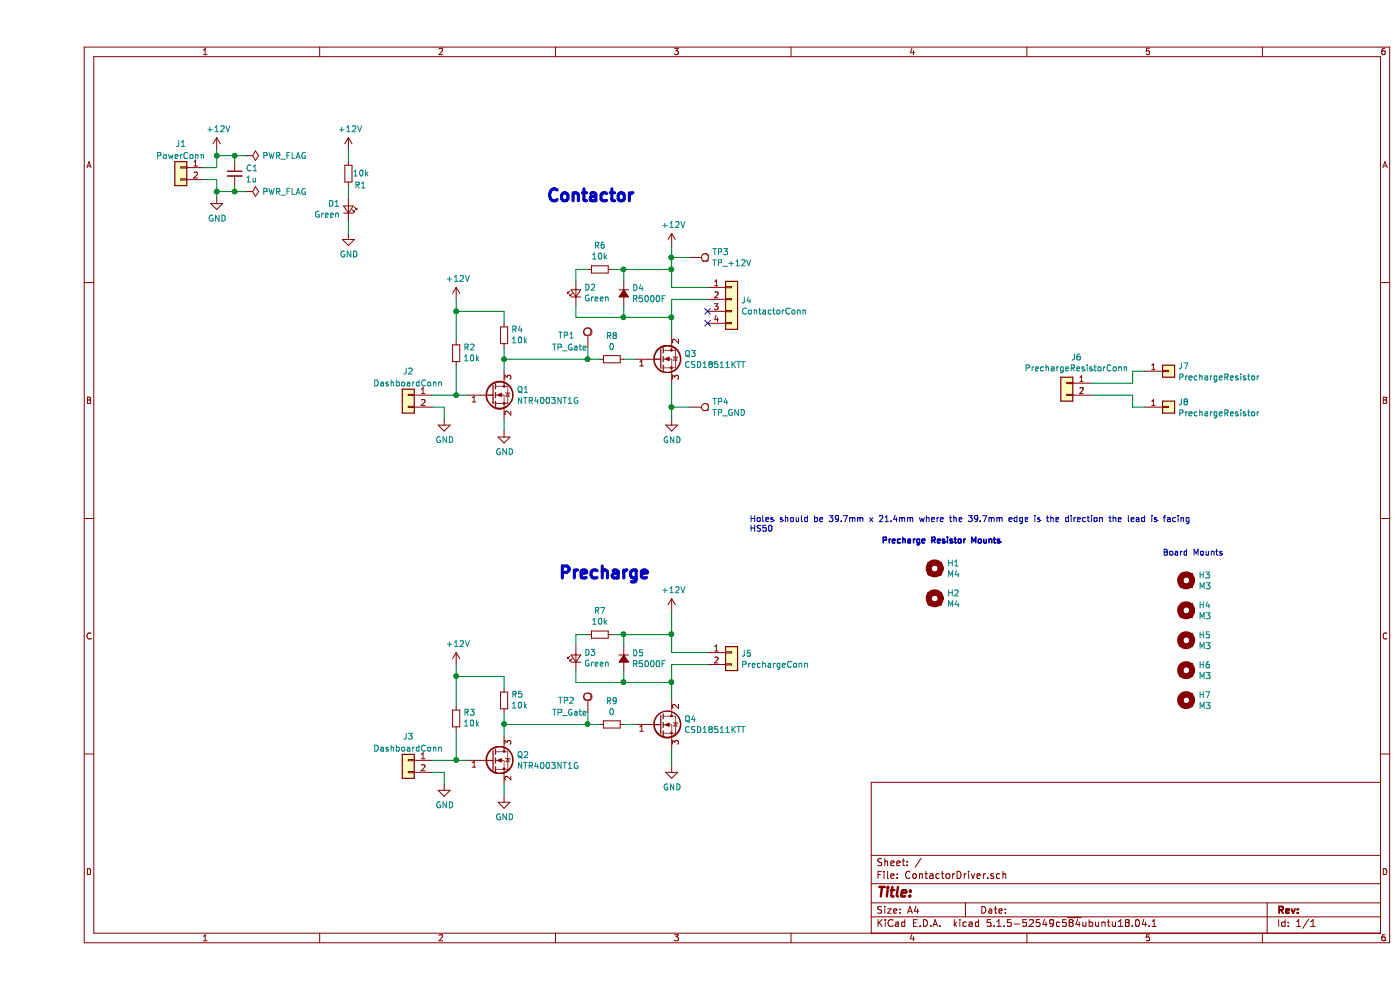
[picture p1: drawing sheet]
EESchema Schematic File Version 4
EELAYER 30 0
EELAYER END
$Descr A4 11693 8268
encoding utf-8
Sheet 1 1
Title ""
Date ""
Rev ""
Comp ""
Comment1 ""
Comment2 ""
Comment3 ""
Comment4 ""
$EndDescr
$Comp
L Connector_Generic:Conn_01x02 J2
U 1 1
P 3100 3300
F 0 "J2" H 3100 3500 50  0000 C CNN
F 1 "DashboardConn" H 3100 3400 50  0000 C CNN
F 2 "Connector_Molex:Molex_Micro-Fit_3.0_43650-0200_1x02_P3.00mm_Horizontal" H 3100 3300 50  0001 C CNN
F 3 "~" H 3100 3300 50  0001 C CNN
	1    3100 3300
	-1   0    0    -1  
$EndComp
$Comp
L Connector_Generic:Conn_01x02 J1
U 1 1
P 1200 1400
F 0 "J1" H 1200 1600 50  0000 C CNN
F 1 "PowerConn" H 1200 1500 50  0000 C CNN
F 2 "Connector_Molex:Molex_Micro-Fit_3.0_43650-0200_1x02_P3.00mm_Horizontal" H 1200 1400 50  0001 C CNN
F 3 "~" H 1200 1400 50  0001 C CNN
	1    1200 1400
	-1   0    0    -1  
$EndComp
$Comp
L power:+12V #PWR01
U 1 1
P 1500 1250
F 0 "#PWR01" H 1500 1100 50  0001 C CNN
F 1 "+12V" H 1515 1423 50  0000 C CNN
F 2 "" H 1500 1250 50  0001 C CNN
F 3 "" H 1500 1250 50  0001 C CNN
	1    1500 1250
	1    0    0    -1  
$EndComp
$Comp
L power:GND #PWR02
U 1 1
P 1500 1650
F 0 "#PWR02" H 1500 1400 50  0001 C CNN
F 1 "GND" H 1505 1477 50  0000 C CNN
F 2 "" H 1500 1650 50  0001 C CNN
F 3 "" H 1500 1650 50  0001 C CNN
	1    1500 1650
	1    0    0    -1  
$EndComp
Wire Wire Line
	1500 1650 1500 1600
Wire Wire Line
	1500 1500 1400 1500
Wire Wire Line
	1500 1250 1500 1300
Wire Wire Line
	1500 1400 1400 1400
$Comp
L power:GND #PWR05
U 1 1
P 3400 3500
F 0 "#PWR05" H 3400 3250 50  0001 C CNN
F 1 "GND" H 3405 3327 50  0000 C CNN
F 2 "" H 3400 3500 50  0001 C CNN
F 3 "" H 3400 3500 50  0001 C CNN
	1    3400 3500
	1    0    0    -1  
$EndComp
Wire Wire Line
	3400 3500 3400 3400
Wire Wire Line
	3400 3400 3300 3400
$Comp
L Device:R_Small R8
U 1 1
P 4800 3000
F 0 "R8" V 4604 3000 50  0000 C CNN
F 1 "0" V 4695 3000 50  0000 C CNN
F 2 "Resistor_SMD:R_0805_2012Metric_Pad1.15x1.40mm_HandSolder" H 4800 3000 50  0001 C CNN
F 3 "~" H 4800 3000 50  0001 C CNN
	1    4800 3000
	0    1    1    0   
$EndComp
Wire Wire Line
	4600 3000 4700 3000
$Comp
L power:GND #PWR012
U 1 1
P 5300 3500
F 0 "#PWR012" H 5300 3250 50  0001 C CNN
F 1 "GND" H 5305 3327 50  0000 C CNN
F 2 "" H 5300 3500 50  0001 C CNN
F 3 "" H 5300 3500 50  0001 C CNN
	1    5300 3500
	1    0    0    -1  
$EndComp
$Comp
L Device:Q_NMOS_GDS Q3
U 1 1
P 5200 3000
F 0 "Q3" H 5404 3046 50  0000 L CNN
F 1 "CSD18511KTT" H 5404 2955 50  0000 L CNN
F 2 "Package_TO_SOT_SMD:TO-263-3_TabPin2" H 5400 3100 50  0001 C CNN
F 3 "~" H 5200 3000 50  0001 C CNN
F 4 "CSD18511KTT" H 5200 3000 50  0001 C CNN "P/N"
F 5 "40V" H 5200 3000 50  0001 C CNN "Vds"
F 6 "194A" H 5200 3000 50  0001 C CNN "Id"
	1    5200 3000
	1    0    0    -1  
$EndComp
Wire Wire Line
	5000 3000 4900 3000
Wire Wire Line
	5300 3500 5300 3400
Connection ~ 5300 3400
Wire Wire Line
	5300 3400 5300 3200
$Comp
L Connector_Generic:Conn_01x04 J4
U 1 1
P 5800 2500
F 0 "J4" H 5880 2492 50  0000 L CNN
F 1 "ContactorConn" H 5880 2401 50  0000 L CNN
F 2 "Connector_Molex:Molex_Micro-Fit_3.0_43650-0415_1x04_P3.00mm_Vertical" H 5800 2500 50  0001 C CNN
F 3 "~" H 5800 2500 50  0001 C CNN
	1    5800 2500
	1    0    0    -1  
$EndComp
NoConn ~ 5600 2600
NoConn ~ 5600 2700
$Comp
L power:+12V #PWR011
U 1 1
P 5300 2050
F 0 "#PWR011" H 5300 1900 50  0001 C CNN
F 1 "+12V" H 5315 2223 50  0000 C CNN
F 2 "" H 5300 2050 50  0001 C CNN
F 3 "" H 5300 2050 50  0001 C CNN
	1    5300 2050
	1    0    0    -1  
$EndComp
$Comp
L Device:D_Small_ALT D4
U 1 1
P 4900 2450
F 0 "D4" V 4854 2518 50  0000 L CNN
F 1 "R5000F" V 4945 2518 50  0000 L CNN
F 2 "Diode_THT:D_DO-15_P10.16mm_Horizontal" V 4900 2450 50  0001 C CNN
F 3 "~" V 4900 2450 50  0001 C CNN
F 4 "R5000F" V 4900 2450 50  0001 C CNN "P/N"
F 5 "30A" V 4900 2450 50  0001 C CNN "Max Surge I"
	1    4900 2450
	0    1    1    0   
$EndComp
Wire Wire Line
	4900 2550 4900 2650
Wire Wire Line
	4900 2650 5300 2650
Wire Wire Line
	4900 2350 4900 2250
Wire Wire Line
	4900 2250 5300 2250
$Comp
L Device:C_Small C1
U 1 1
P 1650 1450
F 0 "C1" H 1742 1496 50  0000 L CNN
F 1 "1u" H 1742 1405 50  0000 L CNN
F 2 "Capacitor_SMD:C_0805_2012Metric_Pad1.15x1.40mm_HandSolder" H 1650 1450 50  0001 C CNN
F 3 "~" H 1650 1450 50  0001 C CNN
	1    1650 1450
	1    0    0    -1  
$EndComp
Wire Wire Line
	1500 1600 1650 1600
Wire Wire Line
	1650 1600 1650 1550
Connection ~ 1500 1600
Wire Wire Line
	1500 1600 1500 1500
Wire Wire Line
	1500 1300 1650 1300
Wire Wire Line
	1650 1300 1650 1350
Connection ~ 1500 1300
Wire Wire Line
	1500 1300 1500 1400
Wire Wire Line
	5600 2400 5300 2400
Wire Wire Line
	5300 2400 5300 2250
Connection ~ 5300 2250
Wire Wire Line
	5300 2800 5300 2650
Wire Wire Line
	5300 2650 5300 2500
Wire Wire Line
	5300 2500 5600 2500
Connection ~ 5300 2650
$Comp
L Mechanical:MountingHole H3
U 1 1
P 9600 4850
F 0 "H3" H 9700 4896 50  0000 L CNN
F 1 "M3" H 9700 4805 50  0000 L CNN
F 2 "MountingHole:MountingHole_3mm" H 9600 4850 50  0001 C CNN
F 3 "~" H 9600 4850 50  0001 C CNN
	1    9600 4850
	1    0    0    -1  
$EndComp
$Comp
L Mechanical:MountingHole H4
U 1 1
P 9600 5100
F 0 "H4" H 9700 5146 50  0000 L CNN
F 1 "M3" H 9700 5055 50  0000 L CNN
F 2 "MountingHole:MountingHole_3mm" H 9600 5100 50  0001 C CNN
F 3 "~" H 9600 5100 50  0001 C CNN
	1    9600 5100
	1    0    0    -1  
$EndComp
$Comp
L Mechanical:MountingHole H5
U 1 1
P 9600 5350
F 0 "H5" H 9700 5396 50  0000 L CNN
F 1 "M3" H 9700 5305 50  0000 L CNN
F 2 "MountingHole:MountingHole_3mm" H 9600 5350 50  0001 C CNN
F 3 "~" H 9600 5350 50  0001 C CNN
	1    9600 5350
	1    0    0    -1  
$EndComp
$Comp
L Mechanical:MountingHole H6
U 1 1
P 9600 5600
F 0 "H6" H 9700 5646 50  0000 L CNN
F 1 "M3" H 9700 5555 50  0000 L CNN
F 2 "MountingHole:MountingHole_3mm" H 9600 5600 50  0001 C CNN
F 3 "~" H 9600 5600 50  0001 C CNN
	1    9600 5600
	1    0    0    -1  
$EndComp
$Comp
L Connector:TestPoint TP4
U 1 1
P 5450 3400
F 0 "TP4" V 5404 3588 50  0000 L CNN
F 1 "TP_GND" V 5495 3588 50  0000 L CNN
F 2 "TestPoint:TestPoint_Keystone_5005-5009_Compact" H 5650 3400 50  0001 C CNN
F 3 "~" H 5650 3400 50  0001 C CNN
	1    5450 3400
	0    1    1    0   
$EndComp
Wire Wire Line
	5450 3400 5300 3400
$Comp
L Connector:TestPoint TP3
U 1 1
P 5450 2150
F 0 "TP3" V 5404 2338 50  0000 L CNN
F 1 "TP_+12V" V 5495 2338 50  0000 L CNN
F 2 "TestPoint:TestPoint_Keystone_5005-5009_Compact" H 5650 2150 50  0001 C CNN
F 3 "~" H 5650 2150 50  0001 C CNN
	1    5450 2150
	0    1    1    0   
$EndComp
Wire Wire Line
	5450 2150 5300 2150
$Comp
L Connector:TestPoint TP1
U 1 1
P 4600 2900
F 0 "TP1" H 4350 3000 50  0000 L CNN
F 1 "TP_Gate" H 4300 2900 50  0000 L CNN
F 2 "TestPoint:TestPoint_Keystone_5005-5009_Compact" H 4800 2900 50  0001 C CNN
F 3 "~" H 4800 2900 50  0001 C CNN
	1    4600 2900
	1    0    0    -1  
$EndComp
Wire Wire Line
	4600 2900 4600 3000
$Comp
L power:PWR_FLAG #FLG01
U 1 1
P 1750 1300
F 0 "#FLG01" H 1750 1375 50  0001 C CNN
F 1 "PWR_FLAG" V 1750 1428 50  0000 L CNN
F 2 "" H 1750 1300 50  0001 C CNN
F 3 "~" H 1750 1300 50  0001 C CNN
	1    1750 1300
	0    1    1    0   
$EndComp
Wire Wire Line
	1750 1300 1650 1300
Connection ~ 1650 1300
$Comp
L power:PWR_FLAG #FLG02
U 1 1
P 1750 1600
F 0 "#FLG02" H 1750 1675 50  0001 C CNN
F 1 "PWR_FLAG" V 1750 1728 50  0000 L CNN
F 2 "" H 1750 1600 50  0001 C CNN
F 3 "~" H 1750 1600 50  0001 C CNN
	1    1750 1600
	0    1    1    0   
$EndComp
Wire Wire Line
	1750 1600 1650 1600
Connection ~ 1650 1600
$Comp
L Device:R_Small R6
U 1 1
P 4700 2250
F 0 "R6" V 4896 2250 50  0000 C CNN
F 1 "10k" V 4805 2250 50  0000 C CNN
F 2 "Resistor_SMD:R_0805_2012Metric_Pad1.15x1.40mm_HandSolder" H 4700 2250 50  0001 C CNN
F 3 "~" H 4700 2250 50  0001 C CNN
	1    4700 2250
	0    -1   -1   0   
$EndComp
Connection ~ 5300 2150
Wire Wire Line
	5300 2150 5300 2050
Wire Wire Line
	5300 2150 5300 2250
Wire Wire Line
	4800 2250 4900 2250
Connection ~ 4900 2250
$Comp
L Device:LED_Small D2
U 1 1
P 4500 2450
F 0 "D2" V 4546 2382 50  0000 R CNN
F 1 "Green" V 4455 2382 50  0000 R CNN
F 2 "LED_SMD:LED_0805_2012Metric_Pad1.15x1.40mm_HandSolder" V 4500 2450 50  0001 C CNN
F 3 "~" V 4500 2450 50  0001 C CNN
	1    4500 2450
	0    -1   -1   0   
$EndComp
Wire Wire Line
	4500 2550 4500 2650
Wire Wire Line
	4500 2650 4900 2650
Connection ~ 4900 2650
Wire Wire Line
	4500 2350 4500 2250
Wire Wire Line
	4500 2250 4600 2250
$Comp
L Device:Q_NMOS_GSD Q1
U 1 1
P 3800 3300
F 0 "Q1" H 4005 3346 50  0000 L CNN
F 1 "NTR4003NT1G" H 4005 3255 50  0000 L CNN
F 2 "Package_TO_SOT_SMD:TSOT-23" H 4000 3400 50  0001 C CNN
F 3 "~" H 3800 3300 50  0001 C CNN
	1    3800 3300
	1    0    0    -1  
$EndComp
$Comp
L power:+12V #PWR07
U 1 1
P 3500 2500
F 0 "#PWR07" H 3500 2350 50  0001 C CNN
F 1 "+12V" H 3515 2673 50  0000 C CNN
F 2 "" H 3500 2500 50  0001 C CNN
F 3 "" H 3500 2500 50  0001 C CNN
	1    3500 2500
	1    0    0    -1  
$EndComp
Wire Wire Line
	3300 3300 3500 3300
$Comp
L Device:R_Small R2
U 1 1
P 3500 2950
F 0 "R2" H 3441 2904 50  0000 R CNN
F 1 "10k" H 3441 2995 50  0000 R CNN
F 2 "Resistor_SMD:R_0805_2012Metric_Pad1.15x1.40mm_HandSolder" H 3500 2950 50  0001 C CNN
F 3 "~" H 3500 2950 50  0001 C CNN
	1    3500 2950
	-1   0    0    1   
$EndComp
Wire Wire Line
	3500 3050 3500 3300
Connection ~ 3500 3300
Wire Wire Line
	3500 3300 3600 3300
Wire Wire Line
	3500 2500 3500 2600
$Comp
L power:GND #PWR09
U 1 1
P 3900 3600
F 0 "#PWR09" H 3900 3350 50  0001 C CNN
F 1 "GND" H 3905 3427 50  0000 C CNN
F 2 "" H 3900 3600 50  0001 C CNN
F 3 "" H 3900 3600 50  0001 C CNN
	1    3900 3600
	1    0    0    -1  
$EndComp
Wire Wire Line
	3900 3600 3900 3500
$Comp
L Device:R_Small R4
U 1 1
P 3900 2800
F 0 "R4" H 3841 2754 50  0000 R CNN
F 1 "10k" H 3841 2845 50  0000 R CNN
F 2 "Resistor_SMD:R_0805_2012Metric_Pad1.15x1.40mm_HandSolder" H 3900 2800 50  0001 C CNN
F 3 "~" H 3900 2800 50  0001 C CNN
	1    3900 2800
	-1   0    0    1   
$EndComp
Wire Wire Line
	3900 2600 3900 2700
Wire Wire Line
	3900 2600 3500 2600
Connection ~ 3500 2600
Wire Wire Line
	3500 2600 3500 2850
Wire Wire Line
	3900 2900 3900 3000
Wire Wire Line
	4600 3000 3900 3000
Connection ~ 4600 3000
Connection ~ 3900 3000
Wire Wire Line
	3900 3000 3900 3100
$Comp
L Connector_Generic:Conn_01x02 J3
U 1 1
P 3100 6350
F 0 "J3" H 3100 6550 50  0000 C CNN
F 1 "DashboardConn" H 3100 6450 50  0000 C CNN
F 2 "Connector_Molex:Molex_Micro-Fit_3.0_43650-0200_1x02_P3.00mm_Horizontal" H 3100 6350 50  0001 C CNN
F 3 "~" H 3100 6350 50  0001 C CNN
	1    3100 6350
	-1   0    0    -1  
$EndComp
$Comp
L power:GND #PWR06
U 1 1
P 3400 6550
F 0 "#PWR06" H 3400 6300 50  0001 C CNN
F 1 "GND" H 3405 6377 50  0000 C CNN
F 2 "" H 3400 6550 50  0001 C CNN
F 3 "" H 3400 6550 50  0001 C CNN
	1    3400 6550
	1    0    0    -1  
$EndComp
Wire Wire Line
	3400 6550 3400 6450
Wire Wire Line
	3400 6450 3300 6450
$Comp
L Device:R_Small R9
U 1 1
P 4800 6050
F 0 "R9" V 4604 6050 50  0000 C CNN
F 1 "0" V 4695 6050 50  0000 C CNN
F 2 "Resistor_SMD:R_0805_2012Metric_Pad1.15x1.40mm_HandSolder" H 4800 6050 50  0001 C CNN
F 3 "~" H 4800 6050 50  0001 C CNN
	1    4800 6050
	0    1    1    0   
$EndComp
Wire Wire Line
	4600 6050 4700 6050
$Comp
L power:GND #PWR014
U 1 1
P 5300 6400
F 0 "#PWR014" H 5300 6150 50  0001 C CNN
F 1 "GND" H 5305 6227 50  0000 C CNN
F 2 "" H 5300 6400 50  0001 C CNN
F 3 "" H 5300 6400 50  0001 C CNN
	1    5300 6400
	1    0    0    -1  
$EndComp
$Comp
L Device:Q_NMOS_GDS Q4
U 1 1
P 5200 6050
F 0 "Q4" H 5404 6096 50  0000 L CNN
F 1 "CSD18511KTT" H 5404 6005 50  0000 L CNN
F 2 "Package_TO_SOT_SMD:TO-263-3_TabPin2" H 5400 6150 50  0001 C CNN
F 3 "~" H 5200 6050 50  0001 C CNN
F 4 "CSD18511KTT" H 5200 6050 50  0001 C CNN "P/N"
F 5 "40V" H 5200 6050 50  0001 C CNN "Vds"
F 6 "194A" H 5200 6050 50  0001 C CNN "Id"
	1    5200 6050
	1    0    0    -1  
$EndComp
Wire Wire Line
	5000 6050 4900 6050
$Comp
L Connector_Generic:Conn_01x02 J5
U 1 1
P 5800 5450
F 0 "J5" H 5880 5442 50  0000 L CNN
F 1 "PrechargeConn" H 5880 5351 50  0000 L CNN
F 2 "Connector_Molex:Molex_Micro-Fit_3.0_43650-0215_1x02_P3.00mm_Vertical" H 5800 5450 50  0001 C CNN
F 3 "~" H 5800 5450 50  0001 C CNN
	1    5800 5450
	1    0    0    -1  
$EndComp
$Comp
L power:+12V #PWR013
U 1 1
P 5300 5100
F 0 "#PWR013" H 5300 4950 50  0001 C CNN
F 1 "+12V" H 5315 5273 50  0000 C CNN
F 2 "" H 5300 5100 50  0001 C CNN
F 3 "" H 5300 5100 50  0001 C CNN
	1    5300 5100
	1    0    0    -1  
$EndComp
$Comp
L Device:D_Small_ALT D5
U 1 1
P 4900 5500
F 0 "D5" V 4854 5568 50  0000 L CNN
F 1 "R5000F" V 4945 5568 50  0000 L CNN
F 2 "Diode_THT:D_DO-15_P10.16mm_Horizontal" V 4900 5500 50  0001 C CNN
F 3 "~" V 4900 5500 50  0001 C CNN
F 4 "R5000F" V 4900 5500 50  0001 C CNN "P/N"
F 5 "30A" V 4900 5500 50  0001 C CNN "Max Surge I"
	1    4900 5500
	0    1    1    0   
$EndComp
Wire Wire Line
	4900 5600 4900 5700
Wire Wire Line
	4900 5700 5300 5700
Wire Wire Line
	4900 5400 4900 5300
Wire Wire Line
	4900 5300 5300 5300
Wire Wire Line
	5600 5450 5300 5450
Wire Wire Line
	5300 5450 5300 5300
Connection ~ 5300 5300
Wire Wire Line
	5300 5850 5300 5700
Wire Wire Line
	5300 5700 5300 5550
Wire Wire Line
	5300 5550 5600 5550
Connection ~ 5300 5700
$Comp
L Connector:TestPoint TP2
U 1 1
P 4600 5950
F 0 "TP2" H 4350 6050 50  0000 L CNN
F 1 "TP_Gate" H 4300 5950 50  0000 L CNN
F 2 "TestPoint:TestPoint_Keystone_5005-5009_Compact" H 4800 5950 50  0001 C CNN
F 3 "~" H 4800 5950 50  0001 C CNN
	1    4600 5950
	1    0    0    -1  
$EndComp
Wire Wire Line
	4600 5950 4600 6050
$Comp
L Device:R_Small R7
U 1 1
P 4700 5300
F 0 "R7" V 4896 5300 50  0000 C CNN
F 1 "10k" V 4805 5300 50  0000 C CNN
F 2 "Resistor_SMD:R_0805_2012Metric_Pad1.15x1.40mm_HandSolder" H 4700 5300 50  0001 C CNN
F 3 "~" H 4700 5300 50  0001 C CNN
	1    4700 5300
	0    -1   -1   0   
$EndComp
Wire Wire Line
	4800 5300 4900 5300
Connection ~ 4900 5300
$Comp
L Device:LED_Small D3
U 1 1
P 4500 5500
F 0 "D3" V 4546 5432 50  0000 R CNN
F 1 "Green" V 4455 5432 50  0000 R CNN
F 2 "LED_SMD:LED_0805_2012Metric_Pad1.15x1.40mm_HandSolder" V 4500 5500 50  0001 C CNN
F 3 "~" V 4500 5500 50  0001 C CNN
	1    4500 5500
	0    -1   -1   0   
$EndComp
Wire Wire Line
	4500 5600 4500 5700
Wire Wire Line
	4500 5700 4900 5700
Connection ~ 4900 5700
Wire Wire Line
	4500 5400 4500 5300
Wire Wire Line
	4500 5300 4600 5300
$Comp
L Device:Q_NMOS_GSD Q2
U 1 1
P 3800 6350
F 0 "Q2" H 4005 6396 50  0000 L CNN
F 1 "NTR4003NT1G" H 4005 6305 50  0000 L CNN
F 2 "Package_TO_SOT_SMD:TSOT-23" H 4000 6450 50  0001 C CNN
F 3 "~" H 3800 6350 50  0001 C CNN
	1    3800 6350
	1    0    0    -1  
$EndComp
$Comp
L power:+12V #PWR08
U 1 1
P 3500 5550
F 0 "#PWR08" H 3500 5400 50  0001 C CNN
F 1 "+12V" H 3515 5723 50  0000 C CNN
F 2 "" H 3500 5550 50  0001 C CNN
F 3 "" H 3500 5550 50  0001 C CNN
	1    3500 5550
	1    0    0    -1  
$EndComp
Wire Wire Line
	3300 6350 3500 6350
$Comp
L Device:R_Small R3
U 1 1
P 3500 6000
F 0 "R3" H 3441 5954 50  0000 R CNN
F 1 "10k" H 3441 6045 50  0000 R CNN
F 2 "Resistor_SMD:R_0805_2012Metric_Pad1.15x1.40mm_HandSolder" H 3500 6000 50  0001 C CNN
F 3 "~" H 3500 6000 50  0001 C CNN
	1    3500 6000
	-1   0    0    1   
$EndComp
Wire Wire Line
	3500 6100 3500 6350
Connection ~ 3500 6350
Wire Wire Line
	3500 6350 3600 6350
Wire Wire Line
	3500 5550 3500 5650
$Comp
L power:GND #PWR010
U 1 1
P 3900 6650
F 0 "#PWR010" H 3900 6400 50  0001 C CNN
F 1 "GND" H 3905 6477 50  0000 C CNN
F 2 "" H 3900 6650 50  0001 C CNN
F 3 "" H 3900 6650 50  0001 C CNN
	1    3900 6650
	1    0    0    -1  
$EndComp
Wire Wire Line
	3900 6650 3900 6550
$Comp
L Device:R_Small R5
U 1 1
P 3900 5850
F 0 "R5" H 3841 5804 50  0000 R CNN
F 1 "10k" H 3841 5895 50  0000 R CNN
F 2 "Resistor_SMD:R_0805_2012Metric_Pad1.15x1.40mm_HandSolder" H 3900 5850 50  0001 C CNN
F 3 "~" H 3900 5850 50  0001 C CNN
	1    3900 5850
	-1   0    0    1   
$EndComp
Wire Wire Line
	3900 5650 3900 5750
Wire Wire Line
	3900 5650 3500 5650
Connection ~ 3500 5650
Wire Wire Line
	3500 5650 3500 5900
Wire Wire Line
	3900 5950 3900 6050
Wire Wire Line
	4600 6050 3900 6050
Connection ~ 4600 6050
Connection ~ 3900 6050
Wire Wire Line
	3900 6050 3900 6150
Text Notes 4250 1700 0    100  ~ 20
Contactor
Text Notes 4350 4850 0    100  ~ 20
Precharge
Wire Wire Line
	5300 5100 5300 5300
Wire Wire Line
	5300 6250 5300 6400
$Comp
L Mechanical:MountingHole H1
U 1 1
P 7500 4750
F 0 "H1" H 7600 4796 50  0000 L CNN
F 1 "M4" H 7600 4705 50  0000 L CNN
F 2 "MountingHole:MountingHole_3.2mm_M3" H 7500 4750 50  0001 C CNN
F 3 "~" H 7500 4750 50  0001 C CNN
	1    7500 4750
	1    0    0    -1  
$EndComp
Text Notes 7050 4550 0    49   ~ 10
Precharge Resistor Mounts
Text Notes 9400 4650 0    49   ~ 0
Board Mounts
$Comp
L Device:R_Small R1
U 1 1
P 2600 1450
F 0 "R1" H 2700 1550 50  0000 C CNN
F 1 "10k" H 2705 1450 50  0000 C CNN
F 2 "Resistor_SMD:R_0805_2012Metric_Pad1.15x1.40mm_HandSolder" H 2600 1450 50  0001 C CNN
F 3 "~" H 2600 1450 50  0001 C CNN
	1    2600 1450
	1    0    0    1   
$EndComp
$Comp
L Device:LED_Small D1
U 1 1
P 2600 1750
F 0 "D1" V 2646 1682 50  0000 R CNN
F 1 "Green" V 2555 1682 50  0000 R CNN
F 2 "LED_SMD:LED_0805_2012Metric_Pad1.15x1.40mm_HandSolder" V 2600 1750 50  0001 C CNN
F 3 "~" V 2600 1750 50  0001 C CNN
	1    2600 1750
	0    1    -1   0   
$EndComp
Wire Wire Line
	2600 1650 2600 1550
$Comp
L power:GND #PWR04
U 1 1
P 2600 1950
F 0 "#PWR04" H 2600 1700 50  0001 C CNN
F 1 "GND" H 2605 1777 50  0000 C CNN
F 2 "" H 2600 1950 50  0001 C CNN
F 3 "" H 2600 1950 50  0001 C CNN
	1    2600 1950
	1    0    0    -1  
$EndComp
Wire Wire Line
	2600 1950 2600 1850
$Comp
L power:+12V #PWR03
U 1 1
P 2600 1250
F 0 "#PWR03" H 2600 1100 50  0001 C CNN
F 1 "+12V" H 2615 1423 50  0000 C CNN
F 2 "" H 2600 1250 50  0001 C CNN
F 3 "" H 2600 1250 50  0001 C CNN
	1    2600 1250
	1    0    0    -1  
$EndComp
Wire Wire Line
	2600 1250 2600 1350
$Comp
L Mechanical:MountingHole H2
U 1 1
P 7500 5000
F 0 "H2" H 7600 5046 50  0000 L CNN
F 1 "M4" H 7600 4955 50  0000 L CNN
F 2 "MountingHole:MountingHole_3.2mm_M3" H 7500 5000 50  0001 C CNN
F 3 "~" H 7500 5000 50  0001 C CNN
	1    7500 5000
	1    0    0    -1  
$EndComp
Text Notes 5950 4450 0    50   ~ 0
Holes should be 39.7mm x 21.4mm where the 39.7mm edge is the direction the lead is facing\nHS50
$Comp
L Mechanical:MountingHole H7
U 1 1
P 9600 5850
F 0 "H7" H 9700 5896 50  0000 L CNN
F 1 "M3" H 9700 5805 50  0000 L CNN
F 2 "MountingHole:MountingHole_3mm" H 9600 5850 50  0001 C CNN
F 3 "~" H 9600 5850 50  0001 C CNN
	1    9600 5850
	1    0    0    -1  
$EndComp
$Comp
L Connector_Generic:Conn_01x01 J7
U 1 1
P 9450 3100
F 0 "J7" H 9530 3142 50  0000 L CNN
F 1 "PrechargeResistor" H 9530 3051 50  0000 L CNN
F 2 "Connector_Wire:SolderWirePad_1x01_Drill2mm" H 9450 3100 50  0001 C CNN
F 3 "~" H 9450 3100 50  0001 C CNN
	1    9450 3100
	1    0    0    -1  
$EndComp
$Comp
L Connector_Generic:Conn_01x01 J8
U 1 1
P 9450 3400
F 0 "J8" H 9530 3442 50  0000 L CNN
F 1 "PrechargeResistor" H 9530 3351 50  0000 L CNN
F 2 "Connector_Wire:SolderWirePad_1x01_Drill2mm" H 9450 3400 50  0001 C CNN
F 3 "~" H 9450 3400 50  0001 C CNN
	1    9450 3400
	1    0    0    -1  
$EndComp
$Comp
L Connector_Generic:Conn_01x02 J6
U 1 1
P 8600 3200
F 0 "J6" H 8518 3417 50  0000 C CNN
F 1 "PrechargeResistorConn" H 8518 3326 50  0000 C CNN
F 2 "UTSVT_Connectors:PhoenixContact_PowerCombicon5_GF_2x7.62mm" H 8600 3200 50  0001 C CNN
F 3 "~" H 8600 3200 50  0001 C CNN
	1    8600 3200
	-1   0    0    -1  
$EndComp
Wire Wire Line
	8800 3200 9150 3200
Wire Wire Line
	9150 3200 9150 3100
Wire Wire Line
	9150 3100 9250 3100
Wire Wire Line
	9250 3400 9150 3400
Wire Wire Line
	9150 3400 9150 3300
Wire Wire Line
	9150 3300 8800 3300
$EndSCHEMATC
